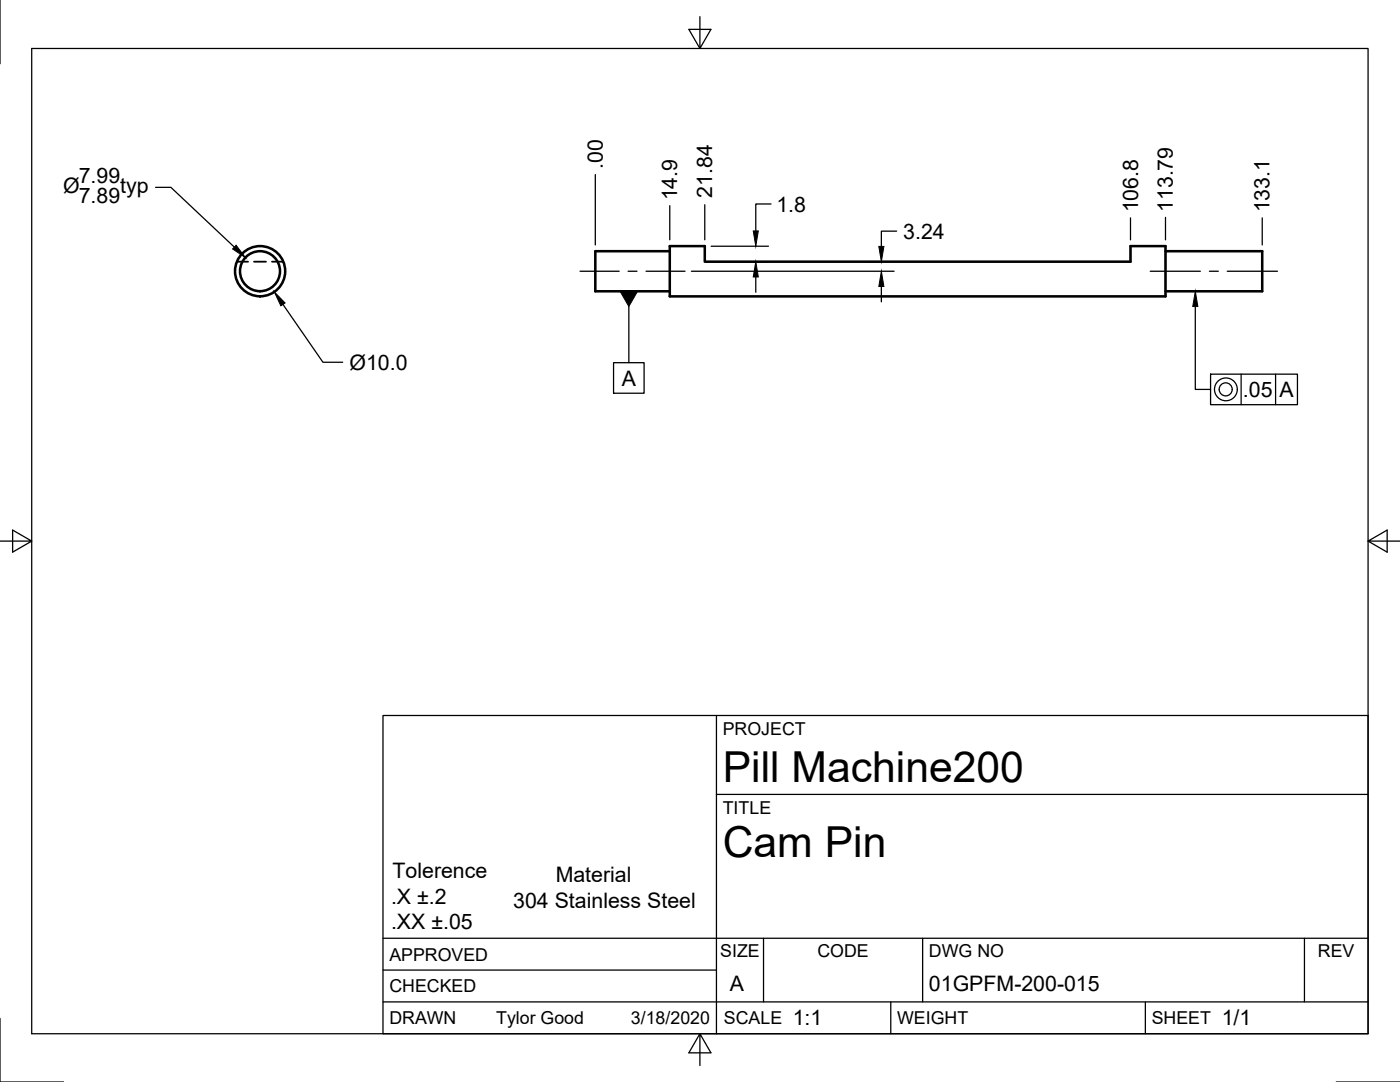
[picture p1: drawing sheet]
<svg xmlns="http://www.w3.org/2000/svg" width="279mm" height="216mm" viewBox="0 0 279 216" stroke-linecap="round" stroke-linejoin="round" font-family="sans-serif">
<!-- layer: Visible -->
<g fill="none" stroke="#000" stroke-width=".51">
<path d="M133.7 49.1h7v3.1h84.9v-3.1h7v10h-98.9zM133.7 50.1h-14.9v8h14.9M232.6 50.1h19.3v8h-19.3"/>
<circle cx="51.9" cy="54.1" r="4"/>
<circle cx="51.9" cy="54.1" r="5"/>
</g>
<!-- layer: Hidden -->
<path d="M47.3 52.2h2.2M50.7 52.2h2.4M54.3 52.2h2.2" fill="none" stroke="#000" stroke-width=".36"/>
<!-- layer: Border -->
<path d="M0 0v12.7M6.3 9.7h266.7v196.6h-266.7zM139.7 3.3v6.4l2.2-3.8h-4.4l2.2 3.8M0 108h6.3l-3.8-2.2v4.4l3.8-2.2M273 108l3.8 2.2v-4.4l-3.8 2.2h6.4M0 203.2v12.7h12.7M139.7 206.3l-2.2 3.8h4.4l-2.2-3.8v6.3M266.7 215.9h12.7" fill="none" stroke="#000" stroke-width=".25"/>
<!-- layer: Titleblock -->
<path d="M76.4 142.8h196.6v63.5h-196.6zM143 158.5h130M143 142.8v63.5M76.4 199.9h196.6M76.4 193.6h66.6M76.4 187.2h196.6M152.4 187.2v12.7M177.8 199.9v6.4M184.1 187.2v12.7M228.6 199.9v6.4M260.3 187.2v12.7" fill="none" stroke="#000" stroke-width=".25"/>
<!-- layer: Dimensions -->
<g fill="none" stroke="#000" stroke-width=".25">
<path d="M31.1 37.4h3l12.7 11.9M118.8 34.8v14.1M133.7 41v6.9M138 54.1h40.4M140.7 40.9v7M141.9 49.1h11.5M141.9 52.2h11.5M150.8 55.3v3M153.9 40.7h-3.1v5.4M173.4 52.2h1.2M175.9 57.2v3M178.9 46.1h-3v3.1"/>
<path d="M225.6 43.5v4.4M232.6 43.4v4.5M251.9 43.5v5.4M56.5 60.7l8 11.6h3.9"/>
</g>
<path d="M47.1 48.9l1.9 2.5-2.6-1.7zM150.8 52.2l.5 3.1h-1zM150.3 46.1h1l-.5 3zM175.9 54.1l.5 3.1h-1zM175.4 49.2h1l-.5 3zM54.7 58.2l2.2 2.3-.9 .5z" fill="#000" stroke="#000" stroke-width=".2"/>
<!-- layer: Center Lines -->
<path d="M115.8 54.1h7.8M125.3 54.1h1.8M128.9 54.1h7.8M229.6 54.1h10M241.4 54.1h1.7M244.9 54.1h10.1" fill="none" stroke="#000" stroke-width=".25"/>
<!-- layer: Annotations -->
<g fill="none" stroke="#000" stroke-width=".25">
<path d="M122.4 72.4h6.1v6.1h-6.1zM125.5 61.2v11.2M238.5 61.2v16.5h3.1M241.6 74.7h17.3v6.1h-17.3zM247.7 74.7v6.1M254.6 74.7v6.1"/>
<circle cx="244.6" cy="77.7" r="1.3"/>
<circle cx="244.7" cy="77.7" r="2.28"/>
</g>
<path d="M123.7 58.1h3.6l-1.8 3.1zM238.5 58.1l.6 3.1h-1.1z" fill="#000" stroke="#000" stroke-width=".2"/>
<g font-size="8.5">
<text x="144.3" y="156">Pill Machine200</text>
<text x="144.3" y="171">Cam Pin</text>
</g>
<g font-size="4.3">
<text x="120.3" y="33.7" transform="rotate(-90 120.3 33.7)">.00</text>
<text x="12.6" y="38.5">Ø</text>
<text x="15.7" y="36.4">7.99</text>
<text x="15.7" y="40.6">7.89</text>
<text x="24" y="38.5">typ</text>
<text x="135.2" y="40" transform="rotate(-90 135.2 40)">14.9</text>
<text x="142.2" y="39.5" transform="rotate(-90 142.2 39.5)">21.84</text>
<text x="154.9" y="42.2">1.8</text>
<text x="180.3" y="47.6">3.24</text>
<text x="227.1" y="42.4" transform="rotate(-90 227.1 42.4)">106.8</text>
<text x="234.1" y="42.3" transform="rotate(-90 234.1 42.3)">113.79</text>
<text x="253.4" y="42.4" transform="rotate(-90 253.4 42.4)">133.1</text>
<text x="69.7" y="73.7">Ø10.0</text>
<text x="124.1" y="76.9">A</text>
<text x="248.1" y="79.2">.05</text>
<text x="255.3" y="79.2">A</text>
<text x="78.3" y="175.2">Tolerence</text>
<text x="110.9" y="176">Material</text>
<text x="78" y="180.3">.X ±.2</text>
<text x="78" y="185.4">.XX ±.05</text>
<text x="102.4" y="181.1">304 Stainless Steel</text>
<text x="145.7" y="197.7">A</text>
<text x="185.4" y="197.7">01GPFM-200-015</text>
<text x="158.2" y="204.6">1:1</text>
<text x="243.8" y="204.6">1/1</text>
</g>
<g font-size="3.5">
<text x="144.3" y="146.6">PROJECT</text>
<text x="144.3" y="162.3">TITLE</text>
<text x="77.7" y="191.7">APPROVED</text>
<text x="143.7" y="191">SIZE</text>
<text x="163.1" y="191">CODE</text>
<text x="185.4" y="191">DWG NO</text>
<text x="263" y="191">REV</text>
<text x="77.7" y="198">CHECKED</text>
<text x="77.7" y="204.4">DRAWN</text>
<text x="99" y="204.4">Tylor Good</text>
<text x="125.9" y="204.4">3/18/2020</text>
<text x="144.5" y="204.4">SCALE</text>
<text x="179" y="204.4">WEIGHT</text>
<text x="229.8" y="204.4">SHEET</text>
</g>
</svg>
